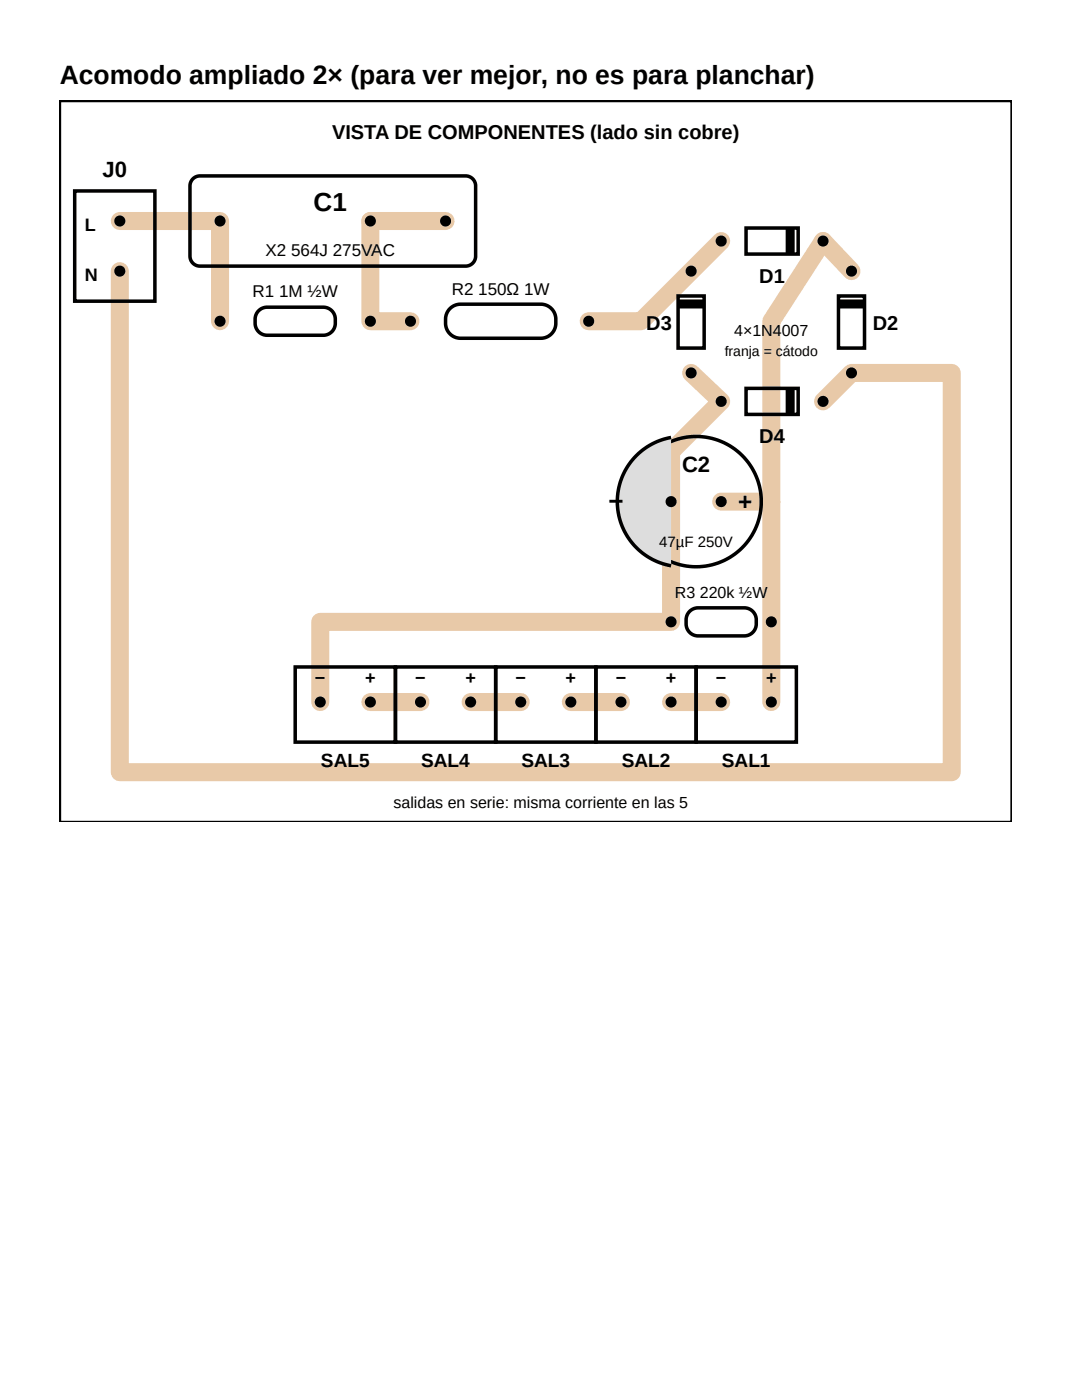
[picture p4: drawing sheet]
<svg xmlns="http://www.w3.org/2000/svg" width="216mm" height="279mm" viewBox="0 0 216 279" stroke-linecap="round" stroke-linejoin="round" font-family="sans-serif">
<path d="M11.9 164.1v-144h190v144" fill="none" stroke="#000" stroke-width=".6"/>
<path d="M23.9 44.1h20v20M23.9 54.1v100h166v-79.7h-20l-5.7 5.7M88.9 44.1h-15v20h8M143.9 48.1l-16 16h-10.4M169.9 54.1l-5.7-6-10.3 16v76M137.9 74.4l6 5.7-10 10v34h-70v16M143.9 100.1h10M73.9 140.1h10M93.9 140.1h10M113.9 140.1h10M133.9 140.1h10" fill="none" stroke="#e8c9a8" stroke-width="3.6"/>
<g fill="none" stroke="#000" stroke-width=".7" stroke-linecap="butt">
<path d="M14.9 38.1h16v22h-16zM38.5 35.7a2 2 0 0 1 1.4-.6h53a2 2 0 0 1 2 2v14a2 2 0 0 1-2 2h-53a2 2 0 0 1-2-2v-14a2 2 0 0 1 .6-1.4zM135.3 59.1h5.2v10.4h-5.2zM148.9 45.5h10.4v5.2h-10.4zM167.3 59.1h5.2v10.4h-5.2zM51.6 62l.6-.4 .9-.3h11.4a2.4 2.4 0 0 1 2.4 2.4v.8a2.4 2.4 0 0 1-2.4 2.4h-11.2a2.4 2.4 0 0 1-2.4-2.4l.1-1.4zM89.8 61.6l.8-.6 1.1-.3h16.2a3 3 0 0 1 3 3v.8a3 3 0 0 1-3 3h-16a3 3 0 0 1-3-3l.1-1.6 .3-.7zM148.9 77.5h10.4v5.2h-10.4z"/>
<circle cx="138.9" cy="100.1" r="13"/>
</g>
<path d="M157.7 45.5v5.2M135.3 60.7h5.2M157.7 77.5v5.2M167.3 60.7h5.2" fill="none" stroke="#000" stroke-width="1.8" stroke-linecap="butt"/>
<path d="M127 90.9a13 13 0 0 1 6.9-3.6v25.6a13 13 0 0 1-6.9-22z" fill="#ddd"/>
<path d="M133.9 87.3a13 13 0 0 0-10.7 12.8 13 13 0 0 0 10.7 12.8M58.9 133.1h20v15h-20zM78.9 133.1h20v15h-20zM98.9 133.1h20v15h-20zM118.9 133.1h20v15h-20zM137.6 122l.6-.4 .9-.3h9.4a2.4 2.4 0 0 1 2.4 2.4v.8a2.4 2.4 0 0 1-2.4 2.4h-9.2a2.4 2.4 0 0 1-2.4-2.4l.1-1.4zM138.9 133.1h20v15h-20z" fill="none" stroke="#000" stroke-width=".7" stroke-linecap="butt"/>
<g fill="#000">
<circle cx="23.9" cy="54.1" r="1.1"/>
<circle cx="23.9" cy="44.1" r="1.1"/>
<circle cx="43.9" cy="44.1" r="1.1"/>
<circle cx="73.9" cy="44.1" r="1.1"/>
<circle cx="88.9" cy="44.1" r="1.1"/>
<circle cx="137.9" cy="54.1" r="1.1"/>
<circle cx="143.9" cy="48.1" r="1.1"/>
<circle cx="164.2" cy="48.1" r="1.1"/>
<circle cx="169.9" cy="54.1" r="1.1"/>
<circle cx="43.9" cy="64.1" r="1.1"/>
<circle cx="73.9" cy="64.1" r="1.1"/>
<circle cx="81.9" cy="64.1" r="1.1"/>
<circle cx="117.5" cy="64.1" r="1.1"/>
<circle cx="137.9" cy="74.4" r="1.1"/>
<circle cx="169.9" cy="74.4" r="1.1"/>
<circle cx="143.9" cy="80.1" r="1.1"/>
<circle cx="164.2" cy="80.1" r="1.1"/>
<circle cx="133.9" cy="100.1" r="1.1"/>
<circle cx="143.9" cy="100.1" r="1.1"/>
<circle cx="133.9" cy="124.1" r="1.1"/>
<circle cx="153.9" cy="124.1" r="1.1"/>
<circle cx="63.9" cy="140.1" r="1.1"/>
<circle cx="73.9" cy="140.1" r="1.1"/>
<circle cx="83.9" cy="140.1" r="1.1"/>
<circle cx="93.9" cy="140.1" r="1.1"/>
<circle cx="103.9" cy="140.1" r="1.1"/>
<circle cx="113.9" cy="140.1" r="1.1"/>
<circle cx="123.9" cy="140.1" r="1.1"/>
<circle cx="133.9" cy="140.1" r="1.1"/>
<circle cx="143.9" cy="140.1" r="1.1"/>
<circle cx="153.9" cy="140.1" r="1.1"/>
</g>
<text font-size="5.3" x="11.9" y="16.7">Acomodo ampliado 2× (para ver mejor, no es para planchar)</text>
<g font-size="5.2">
<text x="62.6" y="42.1">C1</text>
<text x="121.4" y="101.7">−</text>
</g>
<text font-size="4.8" x="147.3" y="101.7">+</text>
<g font-size="4.4">
<text x="20.5" y="35.3">J0</text>
<text x="136.1" y="94.1">C2</text>
</g>
<g font-size="4">
<text x="66.3" y="27.7">VISTA DE COMPONENTES (lado sin cobre)</text>
<text x="151.5" y="56.5">D1</text>
<text x="128.9" y="65.9">D3</text>
<text x="174.1" y="65.9">D2</text>
<text x="151.5" y="88.5">D</text>
<text x="154.4" y="88.5">4</text>
</g>
<g font-size="3.8">
<text x="64" y="153.1">SAL5</text>
<text x="84" y="153.1">SAL4</text>
<text x="104" y="153.1">SAL3</text>
<text x="124" y="153.1">SAL2</text>
<text x="144" y="153.1">SAL1</text>
</g>
<g font-size="3.6">
<text x="16.9" y="46.1">L</text>
<text x="16.9" y="56.1">N</text>
<text x="62.9" y="136.5">−</text>
<text x="72.9" y="136.5">+</text>
<text x="82.9" y="136.5">−</text>
<text x="92.9" y="136.5">+</text>
<text x="102.9" y="136.5">−</text>
<text x="112.9" y="136.5">+</text>
<text x="122.9" y="136.5">−</text>
<text x="132.9" y="136.5">+</text>
<text x="142.9" y="136.5">−</text>
<text x="152.9" y="136.5">+</text>
</g>
<g font-size="3.4">
<text x="53" y="51.1">X2</text>
<text x="58.1" y="51.1">564J 275V</text>
<text x="74.1" y="51.1">AC</text>
<text x="50.4" y="59.3">R1</text>
<text x="55.7" y="59.3">1M ½W</text>
<text x="90.1" y="58.9">R2</text>
<text x="95.4" y="58.9">150Ω 1W</text>
</g>
<g font-size="3.2">
<text x="146.5" y="67.1">4×1N</text>
<text x="154.2" y="67.1">4007</text>
<text x="134.7" y="119.3">R3</text>
<text x="139.6" y="119.3">220k ½W</text>
<text x="78.5" y="161.3">salidas en serie: misma corriente en las 5</text>
</g>
<text font-size="3" x="131.5" y="109.1">47µF 250V</text>
<g font-size="2.8">
<text x="144.6" y="71.1">franja =</text>
<text x="154.8" y="71.1">cátodo</text>
</g>
</svg>
